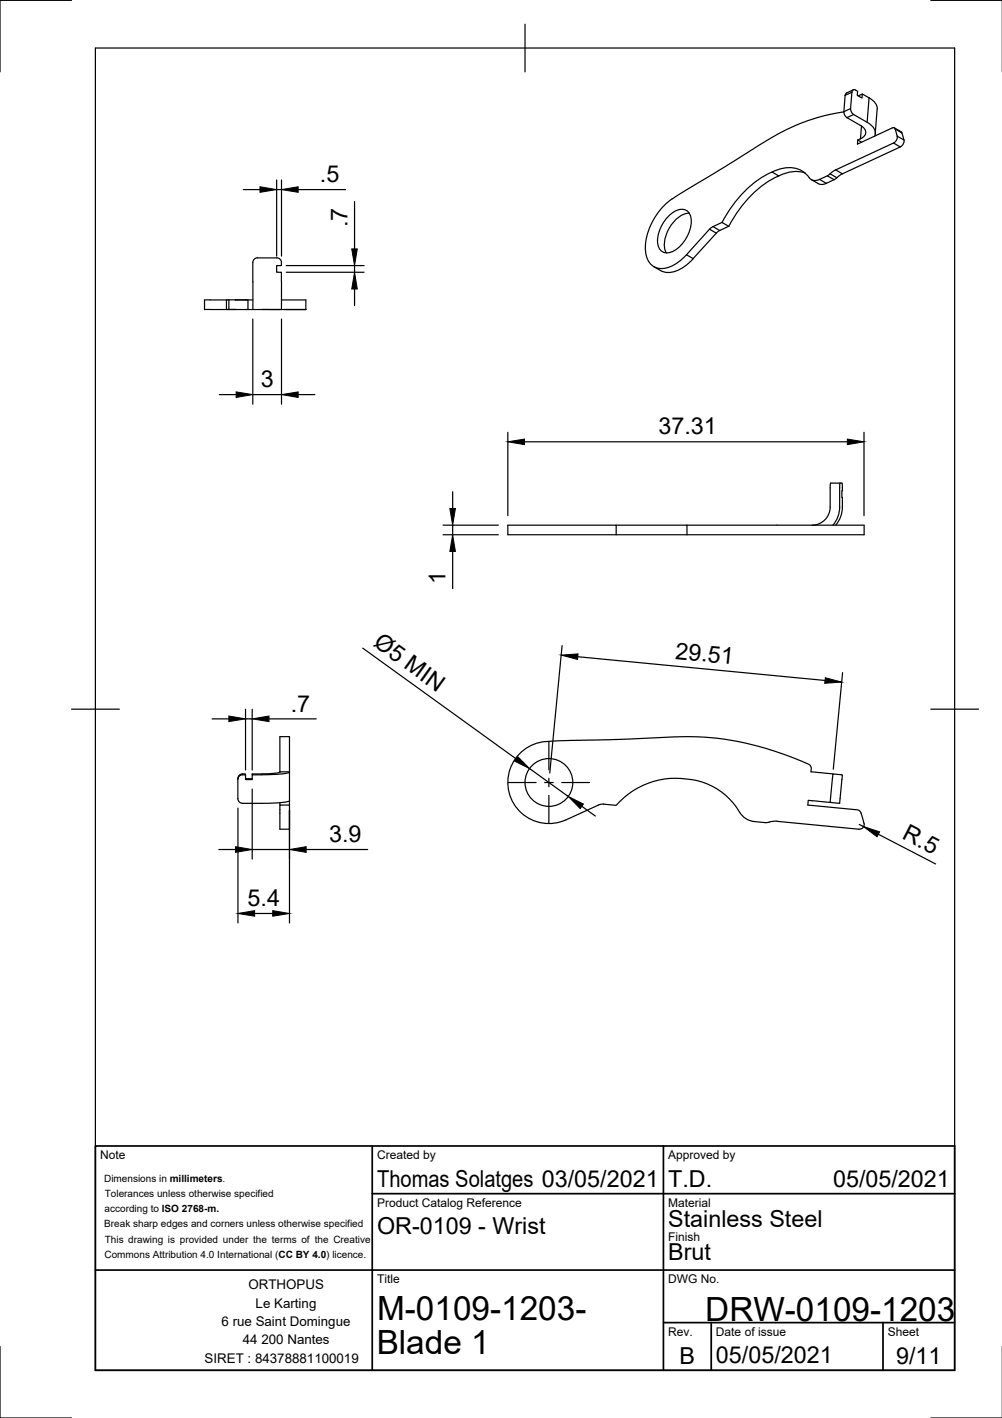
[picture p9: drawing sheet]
<svg xmlns="http://www.w3.org/2000/svg" width="210mm" height="297mm" viewBox="0 0 210 297" stroke-linecap="round" stroke-linejoin="round" font-family="sans-serif">
<!-- layer: Visible -->
<g fill="none" stroke="#000" stroke-width=".25">
<path d="M177 20l-.2 3.4M178.7 18.8l-1.4 .7-.2 .5M180.6 19.7l-.8 .4M161.7 36l1.5 .8a22.8 22.8 0 0 0-10.5 10.6M161.7 36a6.1 6.1 0 0 1 7.3 .6 1.87 1.87 0 0 0 2.7 1l1.6-.8 .6-.4M161.7 36a22.8 22.8 0 0 0-10.4 10.6M168.6 36.2a7.1 7.1 0 0 0-5.4 .6M170 37.6l1.7 1h.7l.7-.2M175.1 35.6l-1.2 .8M176.8 23.4l-5.5 1.2-3.3 1.1-3.3 1.5-4 2.2-8.7 5.4-8.8 5.4a14.8 14.8 0 0 0-8 11.2 4.5 4.5 0 0 0 2 4.6 5.6 5.6 0 0 0 5.9-1.9l6-6.5 2.1-1 1.5 .8M176.8 23.4a1.47 1.47 0 0 0 .6 1.2l2.8 1.7M178.8 24l2.9 1.6a2.37 2.37 0 0 1 1.5 2.9"/>
<path d="M180.3 26.3a1.54 1.54 0 0 1 .9 2.1l-.4 .3-1.1 .6 .8 .5M182.1 20.5l-1.5-.8v.8l-1-.5 .1-.9-.8-.3h-.2l-.2 .5-.3 3.4a1.47 1.47 0 0 0 .6 1.3M182.1 20.5a2.73 2.73 0 0 1 1.7 2.4M183.7 22.9l-.4 5.1M187.2 30l-12.1 5.6M187.3 26.8l1.5 .8a2.64 2.64 0 0 1 .6 1.7l-.2 .8-.6 .7M187.9 28.5l-.4-1.5a.4 .4 0 0 0-.6-.2l-7.3 3.4 .1-.9M188 28.5l-.2 .8-.6 .7M188.6 30.8l-12.1 5.6-1.6 1.1-1.8 .9M53 55v4M53 59v5.8M54 54h4"/>
<path d="M54 54a1.01 1.01 0 0 0-1 1M58 54a1.01 1.01 0 0 1 1 1M58.9 55v.6h-.9v1.4h.9l.1 7.8h-4M137 55.9l1.4 .8M140 45.3a3.3 3.3 0 0 1 3.8-1.2 3.3 3.3 0 0 1 .8 3.8 7.4 7.4 0 0 1-4 4.9 2.07 2.07 0 0 1-2.2-.3 2.07 2.07 0 0 1-.7-2.1 7.8 7.8 0 0 1 2.3-5.1zM144.4 44.7a5.7 5.7 0 0 0-4.6 3.8 5.1 5.1 0 0 0-.2 4.5M145.2 54.2a6.7 6.7 0 0 1-6.2 2.8l-.6-.3M150.1 48.8l-4.9 5.4M152.7 47.4l-1.9 .9-.7 .5M44 62.8h3.4M44 62.8h-1.2l.1 2h4.9M47.4 62.8v2h.6"/>
<path d="M47.6 62.8h-.2M47.9 62.8v2M49.3 64.8h-1.3M49.3 62.8h-1.7M53 62.8h-3.7h2.6v2h-3.9M58.9 62.8h5.2v2M59.6 64.8h4.5h-12.2M129.1 110h14.8v2M143.9 110h37.1v2h-74.6v-2h22.7v2M170.1 110a3.8 3.8 0 0 0 3.8-3.8l.1-5 2.4 .1v2.9h.1a7.8 7.8 0 0 1-.8 4.8l-.6 1M176 101.2l-.2 6.2-.6 1.6-.7 1M49.8 163.1v4.2a1.01 1.01 0 0 0 1 1"/>
<path d="M50.8 162.1h.6v.2M50.8 162.1a1.01 1.01 0 0 0-1 1M50.8 162.3a1.01 1.01 0 0 0-1 1M51.4 163.1h1.4M54.8 162.1h-2v.2M58.6 168.6h2v5.1h-2zM58.6 161.7v-7.4h2v14.3M58.6 168.1v.5M60.6 161.7h-2l-.8 .3-2.9 .1M60.7 161.7a16 16 0 0 1-5.9 .6h-2v1h-1.4v-1h-.6M60.7 167.7a15.5 15.5 0 0 1-5.8 .6h-4.1M126.4 168.5l2.7 .2a16.7 16.7 0 0 1 23-2 16.5 16.5 0 0 1 3.2 3.9 4 4 0 0 0 2.7 1.5l2.6 .2 1.3-.3h.9l17.1 1.7"/>
<path d="M126.4 168.4l-1 .2-6.8 3.2M173.9 168.1l-4.6-.5-.1 1 10.3 1a.95 .95 0 0 1 .9 .7l.3 1.1a2.34 2.34 0 0 1 .1 1.9l-.4 .3-.5 .1M174.5 162.1l2 .2-.6 6-2-.2zM174.5 162.1l-4.6-.4v-.6a1.01 1.01 0 0 0-.5-1l-7.2-2.8-6.5-1.7a62.2 62.2 0 0 0-18.8-1l-20.5 .6a9.5 9.5 0 0 0-9.2 5 8.6 8.6 0 0 0 1.6 9.7 8.6 8.6 0 0 0 9.8 1.8"/>
<circle cx="115" cy="163.9" r="5"/>
</g>
<!-- layer: Visible Narrow -->
<g fill="none" stroke="#000" stroke-width=".25">
<path d="M178.5 19.3l-1.5 .7M171.7 37.6l1.4 .8M173.3 36.8l1.4 .8M173.9 36.4l1.4 .8M175.1 35.6l1.4 .8M178.2 22.7l-1.4 .7M178.8 24l-1.4 .6M180.5 26.4l-.2 2.7M182.1 20.5l-.4 5.1M187.2 30l1.4 .8M187.5 27l1.4 .8M187.9 28.5l1.5 .8"/>
<path d="M143.8 53.4l1.4 .8M148.6 48l1.5 .8M149.4 47.5l1.4 .8"/>
</g>
<!-- layer: Border -->
<path d="M15 .1h-15v15M20 10.1h180v276.9h-180zM110 5.1v10M195 .1h15M15 148.6h10M195 148.6h10M0 282.1v14.9h15M195 297h15" fill="none" stroke="#000" stroke-width=".25"/>
<!-- layer: TitleBlock -->
<path d="M20 240.1h180v46.9h-180zM78 240.1v46.9M78 250h122M139 240.1v46.9M20 266.1h180M139 277.1h61M149 277.1v9.9M185 277.1v9.9" fill="none" stroke="#000" stroke-width=".36"/>
<!-- layer: Dimensions -->
<g fill="none" stroke="#000" stroke-width=".25">
<path d="M51 39.7h3.5M58 37.7v15.9M58 39.7h1M59 37.7v15.9M62.5 39.7h9.9M60 57h16.3M60 55.6h16.3M74.3 42.2v9.9M74.3 55.6v1.4M53 66.8v17.9M59 66.8v17.9M74.3 60.5v3.5"/>
<path d="M46 82.7h3.5M53 82.7h6M62.5 82.7h3.5M106.4 90.6v17.4M109.9 92.5h67.6M181 90.6v17.4M92.8 110h11.6M92.8 112h11.6M94.8 103v3.5M94.8 110v2M94.8 115.5v7.8M76 135.8l32.1 23.1"/>
<path d="M117.8 135.2l-2.6 26.7M121 137.6l51.8 4.9M44.4 150.6h3.5M51.4 148.6v12.7M51.4 150.6h1.4M52.8 148.6v12.7M56.3 150.6h10M176.5 140.9l-1.9 20.2M45.8 178h3.5M49.8 169.3v24M52.8 165.3v14.7M52.8 178h7.8"/>
<path d="M60.6 169.7v23.6M64.1 178h12.9M110.9 161l8.1 5.8M121.9 168.9l2.8 2M180 172.7l.9 .5M184 174.8l12 6.2M53.3 191.4h3.8"/>
</g>
<g fill="#000" stroke="#000" stroke-width=".21">
<path d="M54.5 39.1l3.5 .6-3.5 .6zM59 39.7l3.5-.6v1.2zM73.7 52.1h1.1l-.5 3.5zM74.3 57l.5 3.5h-1.1zM49.5 82.1l3.5 .6-3.5 .6zM59 82.7l3.5-.6v1.2zM106.4 92.5l3.5-.5v1.1zM177.5 92l3.5 .5-3.5 .6zM94.2 106.5h1.2l-.6 3.5zM94.8 112l.6 3.5h-1.2zM117.6 137.2l3.5-.2-.1 1.1zM47.9 150l3.5 .6-3.5 .6z"/>
<path d="M52.8 150.6l3.5-.6v1.2zM108.4 158.5l2.5 2.5-3.1-1.6zM172.9 142l3.4 .9-3.5 .2zM49.3 177.4l3.5 .6-3.5 .5zM60.6 178l3.5-.6v1.1zM119 166.8l3.2 1.6-.7 1zM180.9 173.2l3.4 1.1-.6 1zM49.8 191.4l3.5-.6v1.1zM57.1 190.8l3.5 .6-3.5 .5z"/>
</g>
<!-- layer: Center Lines -->
<path d="M115 155.4v5.9M106.5 163.9h5.8M114.1 163.9h1.8M115 163v1.8M115 166.6v5.8M117.7 163.9h5.8" fill="none" stroke="#000" stroke-width=".25"/>
<g font-size="7">
<text x="79" y="276.5">M-0109-1203-</text>
<text x="147.7" y="276.7">DRW-0109-1203</text>
<text x="78.9" y="283.7">Blade 1</text>
</g>
<g font-size="4.9">
<text x="67" y="38.1">.5</text>
<text x="72.8" y="47.6" transform="rotate(-90 72.8 47.6)">.7</text>
<text x="54.6" y="81.1">3</text>
<text x="137.9" y="91">37.31</text>
<text x="93.3" y="122.3" transform="rotate(-90 93.3 122.3)">1</text>
<text x="78" y="135.2" transform="rotate(36 78 135.2)">Ø5 MIN</text>
<text x="141.4" y="138" transform="rotate(5 141.4 138)">29.51</text>
<text x="60.9" y="149.1">.7</text>
<text x="68.9" y="176.4">3.9</text>
<text x="188.8" y="175.5" transform="rotate(27 188.8 175.5)">R.5</text>
<text x="51.9" y="189.8">5.4</text>
<text x="79" y="248.5">Thomas Solatges 03/05/2021</text>
<text x="140" y="248.5">T.D.</text>
<text x="174.5" y="248.5">05/05/2021</text>
<text x="140" y="257.1">Stainless Steel</text>
<text x="79" y="258.6">OR-0109 - Wrist</text>
<text x="140" y="264">Brut</text>
<text x="142.3" y="285.7">B</text>
<text x="150" y="285.5">05/05/2021</text>
<text x="187.7" y="285.7">9/11</text>
</g>
<g font-size="2.8">
<text x="52" y="270.1">ORTHOPUS</text>
<text x="53.6" y="273.9">Le Karting</text>
<text x="46.4" y="277.8">6 rue Saint Domingue</text>
<text x="50.9" y="281.6">44 200 Nantes</text>
<text x="42.9" y="285.5">SIRET : 84378881100019</text>
</g>
<g font-size="2.5">
<text x="21" y="242.9">Note</text>
<text x="79" y="242.9">Created by</text>
<text x="140" y="242.9">Approved by</text>
<text x="79" y="252.8">Product Catalog Reference</text>
<text x="140" y="252.8">Material</text>
<text x="140" y="260.1">Finish</text>
<text x="79" y="268.8">Title</text>
<text x="140" y="268.8">DWG No.</text>
<text x="140" y="279.9">Rev.</text>
<text x="150" y="279.9">Date of issue</text>
<text x="186" y="279.9">Sheet</text>
</g>
<g font-size="2.1">
<text x="21.8" y="247.6">Dimensions in millimeters.</text>
<text x="21.9" y="250.7">Tolerances unless otherwise specified</text>
<text x="21.8" y="257.1">Break sharp edges and corners unless otherwise specified</text>
<text x="21.9" y="253.9">according to ISO 2768-m.</text>
<text x="21.9" y="263.5">Commons Attribution 4.0 International (CC BY 4.0) licence.</text>
<text x="21.9" y="260.3">This drawing is provided under the terms of the Creative</text>
</g>
</svg>
